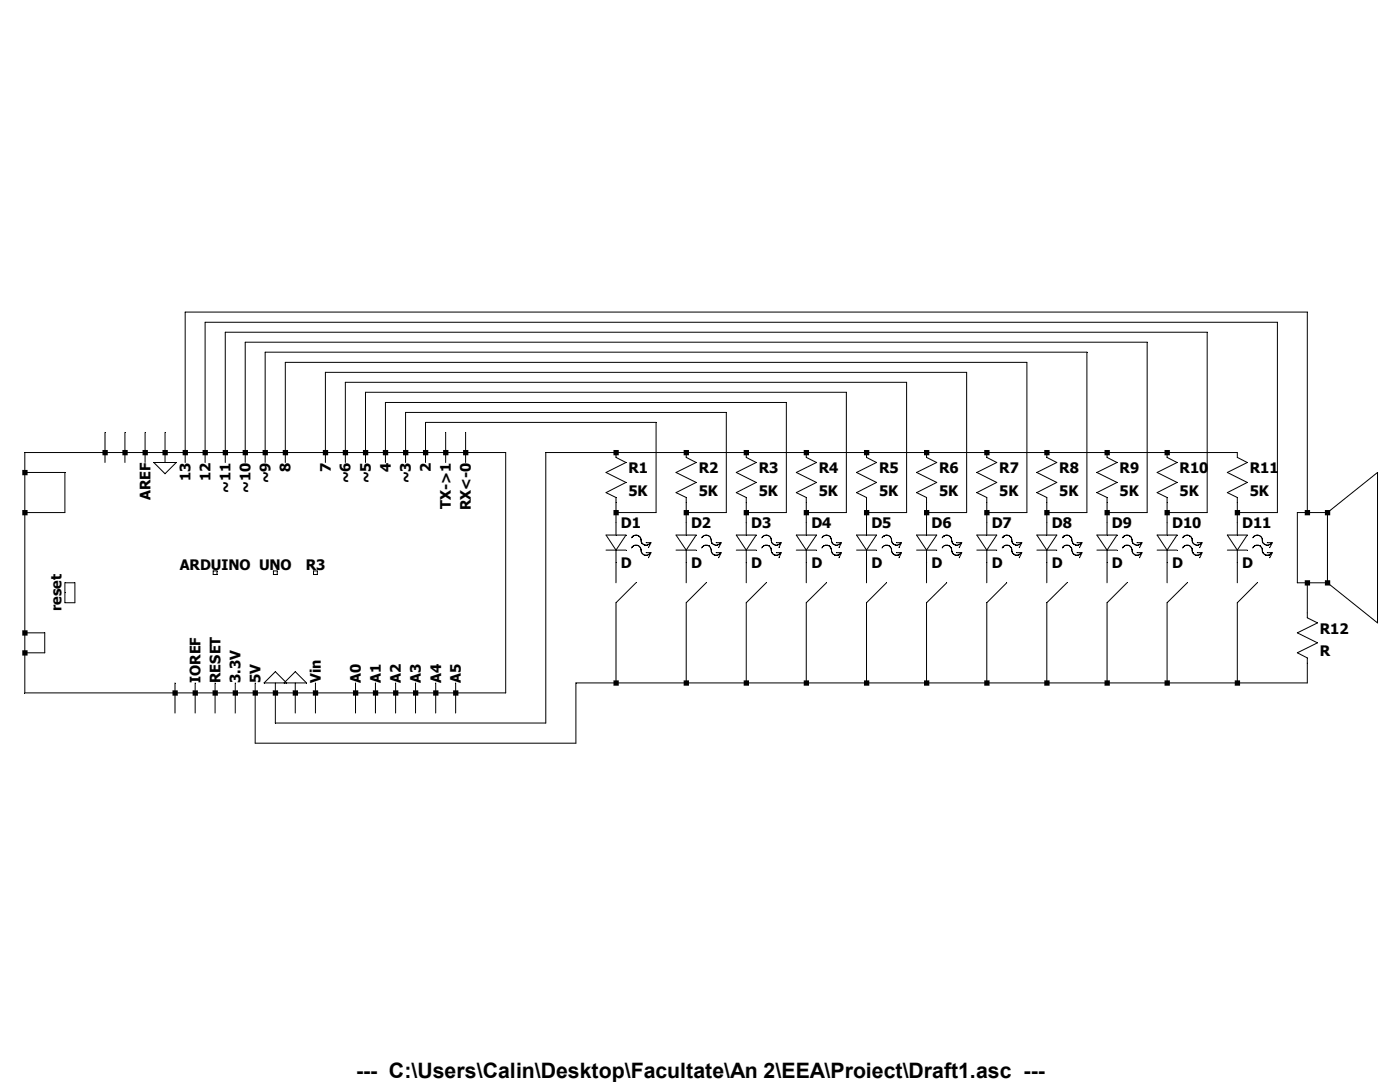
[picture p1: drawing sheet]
Version 4
SHEET 1 1412 824
WIRE 1184 64 -608 64
WIRE 1136 80 -576 80
WIRE 1024 96 -544 96
WIRE 928 112 -512 112
WIRE 832 128 -480 128
WIRE 736 144 -448 144
WIRE 640 160 -384 160
WIRE 544 176 -352 176
WIRE 448 192 -320 192
WIRE 352 208 -288 208
WIRE 256 224 -256 224
WIRE 144 240 -224 240
WIRE -736 288 -736 256
WIRE -736 288 -864 288
WIRE -704 288 -704 256
WIRE -704 288 -736 288
WIRE -672 288 -672 256
WIRE -672 288 -704 288
WIRE -640 288 -640 256
WIRE -640 288 -672 288
WIRE -608 288 -608 64
WIRE -608 288 -640 288
WIRE -576 288 -576 80
WIRE -576 288 -608 288
WIRE -544 288 -544 96
WIRE -544 288 -576 288
WIRE -512 288 -512 112
WIRE -512 288 -544 288
WIRE -480 288 -480 128
WIRE -480 288 -512 288
WIRE -448 288 -448 144
WIRE -448 288 -480 288
WIRE -384 288 -384 160
WIRE -384 288 -448 288
WIRE -352 288 -352 176
WIRE -352 288 -384 288
WIRE -320 288 -320 192
WIRE -320 288 -352 288
WIRE -288 288 -288 208
WIRE -288 288 -320 288
WIRE -256 288 -256 224
WIRE -256 288 -288 288
WIRE -224 288 -224 240
WIRE -224 288 -256 288
WIRE -192 288 -192 256
WIRE -192 288 -224 288
WIRE -160 288 -160 256
WIRE -160 288 -192 288
WIRE -96 288 -160 288
WIRE 80 288 -32 288
WIRE 192 288 80 288
WIRE 288 288 192 288
WIRE 384 288 288 288
WIRE 480 288 384 288
WIRE 576 288 480 288
WIRE 672 288 576 288
WIRE 768 288 672 288
WIRE 864 288 768 288
WIRE 960 288 864 288
WIRE 1072 288 960 288
WIRE -736 304 -736 288
WIRE -704 304 -704 288
WIRE -672 304 -672 288
WIRE -640 304 -640 288
WIRE -608 304 -608 288
WIRE -576 304 -576 288
WIRE -544 304 -544 288
WIRE -512 304 -512 288
WIRE -480 304 -480 288
WIRE -448 304 -448 288
WIRE -384 304 -384 288
WIRE -352 304 -352 288
WIRE -320 304 -320 288
WIRE -288 304 -288 288
WIRE -256 304 -256 288
WIRE -224 304 -224 288
WIRE -192 304 -192 288
WIRE -160 304 -160 288
WIRE -864 320 -864 288
WIRE -800 320 -864 320
WIRE -864 384 -864 320
WIRE -800 384 -800 320
WIRE -800 384 -864 384
WIRE 80 384 80 368
WIRE 144 384 144 240
WIRE 144 384 80 384
WIRE 192 384 192 368
WIRE 256 384 256 224
WIRE 256 384 192 384
WIRE 288 384 288 368
WIRE 352 384 352 208
WIRE 352 384 288 384
WIRE 384 384 384 368
WIRE 448 384 448 192
WIRE 448 384 384 384
WIRE 480 384 480 368
WIRE 544 384 544 176
WIRE 544 384 480 384
WIRE 576 384 576 368
WIRE 640 384 640 160
WIRE 640 384 576 384
WIRE 672 384 672 368
WIRE 736 384 736 144
WIRE 736 384 672 384
WIRE 768 384 768 368
WIRE 832 384 832 128
WIRE 832 384 768 384
WIRE 864 384 864 368
WIRE 928 384 928 112
WIRE 928 384 864 384
WIRE 960 384 960 368
WIRE 1024 384 1024 96
WIRE 1024 384 960 384
WIRE 1072 384 1072 368
WIRE 1136 384 1136 80
WIRE 1136 384 1072 384
WIRE 1184 384 1184 64
WIRE 1184 384 1168 384
WIRE 1216 384 1296 320
WIRE 1216 384 1184 384
WIRE 80 400 80 384
WIRE 192 400 192 384
WIRE 288 400 288 384
WIRE 384 400 384 384
WIRE 480 400 480 384
WIRE 576 400 576 384
WIRE 672 400 672 384
WIRE 768 400 768 384
WIRE 864 400 864 384
WIRE 960 400 960 384
WIRE 1072 400 1072 384
WIRE -784 496 -800 496
WIRE 80 496 80 464
WIRE 192 496 192 464
WIRE 288 496 288 464
WIRE 384 496 384 464
WIRE 480 496 480 464
WIRE 576 496 576 464
WIRE 672 496 672 464
WIRE 768 496 768 464
WIRE 864 496 864 464
WIRE 960 496 960 464
WIRE 1072 496 1072 464
WIRE 1168 496 1168 384
WIRE 1184 496 1168 496
WIRE 1216 496 1216 384
WIRE 1216 496 1184 496
WIRE -800 512 -800 496
WIRE -800 528 -800 512
WIRE -784 528 -784 496
WIRE -784 528 -800 528
WIRE 80 528 112 496
WIRE 192 528 224 496
WIRE 288 528 320 496
WIRE 384 528 416 496
WIRE 480 528 512 496
WIRE 576 528 608 496
WIRE 672 528 704 496
WIRE 768 528 800 496
WIRE 864 528 896 496
WIRE 960 528 992 496
WIRE 1072 528 1104 496
WIRE 1184 544 1184 496
WIRE 1296 560 1296 320
WIRE 1296 560 1216 496
WIRE -864 576 -864 384
WIRE -832 576 -864 576
WIRE -864 608 -864 576
WIRE -832 608 -832 576
WIRE -832 608 -864 608
WIRE 80 656 80 528
WIRE 80 656 16 656
WIRE 192 656 192 528
WIRE 192 656 80 656
WIRE 288 656 288 528
WIRE 288 656 192 656
WIRE 384 656 384 528
WIRE 384 656 288 656
WIRE 480 656 480 528
WIRE 480 656 384 656
WIRE 576 656 576 528
WIRE 576 656 480 656
WIRE 672 656 672 528
WIRE 672 656 576 656
WIRE 768 656 768 528
WIRE 768 656 672 656
WIRE 864 656 864 528
WIRE 864 656 768 656
WIRE 960 656 960 528
WIRE 960 656 864 656
WIRE 1072 656 1072 528
WIRE 1072 656 960 656
WIRE 1184 656 1184 624
WIRE 1184 656 1072 656
WIRE -864 672 -864 608
WIRE -624 672 -624 656
WIRE -624 672 -864 672
WIRE -592 672 -592 656
WIRE -592 672 -624 672
WIRE -560 672 -560 656
WIRE -560 672 -592 672
WIRE -528 672 -528 656
WIRE -528 672 -560 672
WIRE -496 672 -496 656
WIRE -496 672 -528 672
WIRE -464 672 -464 656
WIRE -464 672 -496 672
WIRE -432 672 -432 656
WIRE -432 672 -464 672
WIRE -400 672 -400 656
WIRE -400 672 -432 672
WIRE -336 672 -336 656
WIRE -336 672 -400 672
WIRE -304 672 -304 656
WIRE -304 672 -336 672
WIRE -272 672 -272 656
WIRE -272 672 -304 672
WIRE -240 672 -240 656
WIRE -240 672 -272 672
WIRE -208 672 -208 656
WIRE -208 672 -240 672
WIRE -176 672 -176 656
WIRE -176 672 -208 672
WIRE -96 672 -96 288
WIRE -96 672 -176 672
WIRE -624 704 -624 672
WIRE -592 704 -592 672
WIRE -560 704 -560 672
WIRE -528 704 -528 672
WIRE -432 704 -432 672
WIRE -400 704 -400 672
WIRE -336 704 -336 672
WIRE -304 704 -304 672
WIRE -272 704 -272 672
WIRE -240 704 -240 672
WIRE -208 704 -208 672
WIRE -176 704 -176 672
WIRE -464 720 -464 672
WIRE -32 720 -32 288
WIRE -32 720 -464 720
WIRE -496 752 -496 672
WIRE 16 752 16 656
WIRE 16 752 -496 752
FLAG -800 512 reset
FLAG -592 656 IOREF
FLAG -560 656 RESET
FLAG -528 656 3.3V
FLAG -496 656 5V
FLAG -464 656 0
FLAG -432 656 0
FLAG -400 656 Vin
FLAG -336 656 A0
FLAG -304 656 A1
FLAG -272 656 A2
FLAG -240 656 A3
FLAG -208 656 A4
FLAG -176 656 A5
FLAG -160 304 RX<-0
FLAG -192 304 TX->1
FLAG -224 304 2
FLAG -256 304 ~3
FLAG -288 304 4
FLAG -320 304 ~5
FLAG -352 304 ~6
FLAG -384 304 7
FLAG -448 304 8
FLAG -480 304 ~9
FLAG -512 304 ~10
FLAG -544 304 ~11
FLAG -576 304 12
FLAG -608 304 13
FLAG -640 304 0
FLAG -672 304 AREF
FLAG -560 480 ARDUINO
FLAG -464 480 UNO
FLAG -400 480 R3
SYMBOL res 64 272 R0
SYMATTR InstName R1
SYMATTR Value 5K
SYMBOL LED 64 400 R0
SYMATTR InstName D1
SYMBOL res 176 272 R0
SYMATTR InstName R2
SYMATTR Value 5K
SYMBOL LED 176 400 R0
SYMATTR InstName D2
SYMBOL res 272 272 R0
SYMATTR InstName R3
SYMATTR Value 5K
SYMBOL LED 272 400 R0
SYMATTR InstName D3
SYMBOL res 368 272 R0
SYMATTR InstName R4
SYMATTR Value 5K
SYMBOL LED 368 400 R0
SYMATTR InstName D4
SYMBOL res 464 272 R0
SYMATTR InstName R5
SYMATTR Value 5K
SYMBOL LED 464 400 R0
SYMATTR InstName D5
SYMBOL res 560 272 R0
SYMATTR InstName R6
SYMATTR Value 5K
SYMBOL LED 560 400 R0
SYMATTR InstName D6
SYMBOL res 656 272 R0
SYMATTR InstName R7
SYMATTR Value 5K
SYMBOL LED 656 400 R0
SYMATTR InstName D7
SYMBOL res 752 272 R0
SYMATTR InstName R8
SYMATTR Value 5K
SYMBOL LED 752 400 R0
SYMATTR InstName D8
SYMBOL res 848 272 R0
SYMATTR InstName R9
SYMATTR Value 5K
SYMBOL LED 848 400 R0
SYMATTR InstName D9
SYMBOL res 944 272 R0
SYMATTR InstName R10
SYMATTR Value 5K
SYMBOL LED 944 400 R0
SYMATTR InstName D10
SYMBOL res 1056 272 R0
SYMATTR InstName R11
SYMATTR Value 5K
SYMBOL LED 1056 400 R0
SYMATTR InstName D11
SYMBOL res 1168 528 R0
SYMATTR InstName R12
